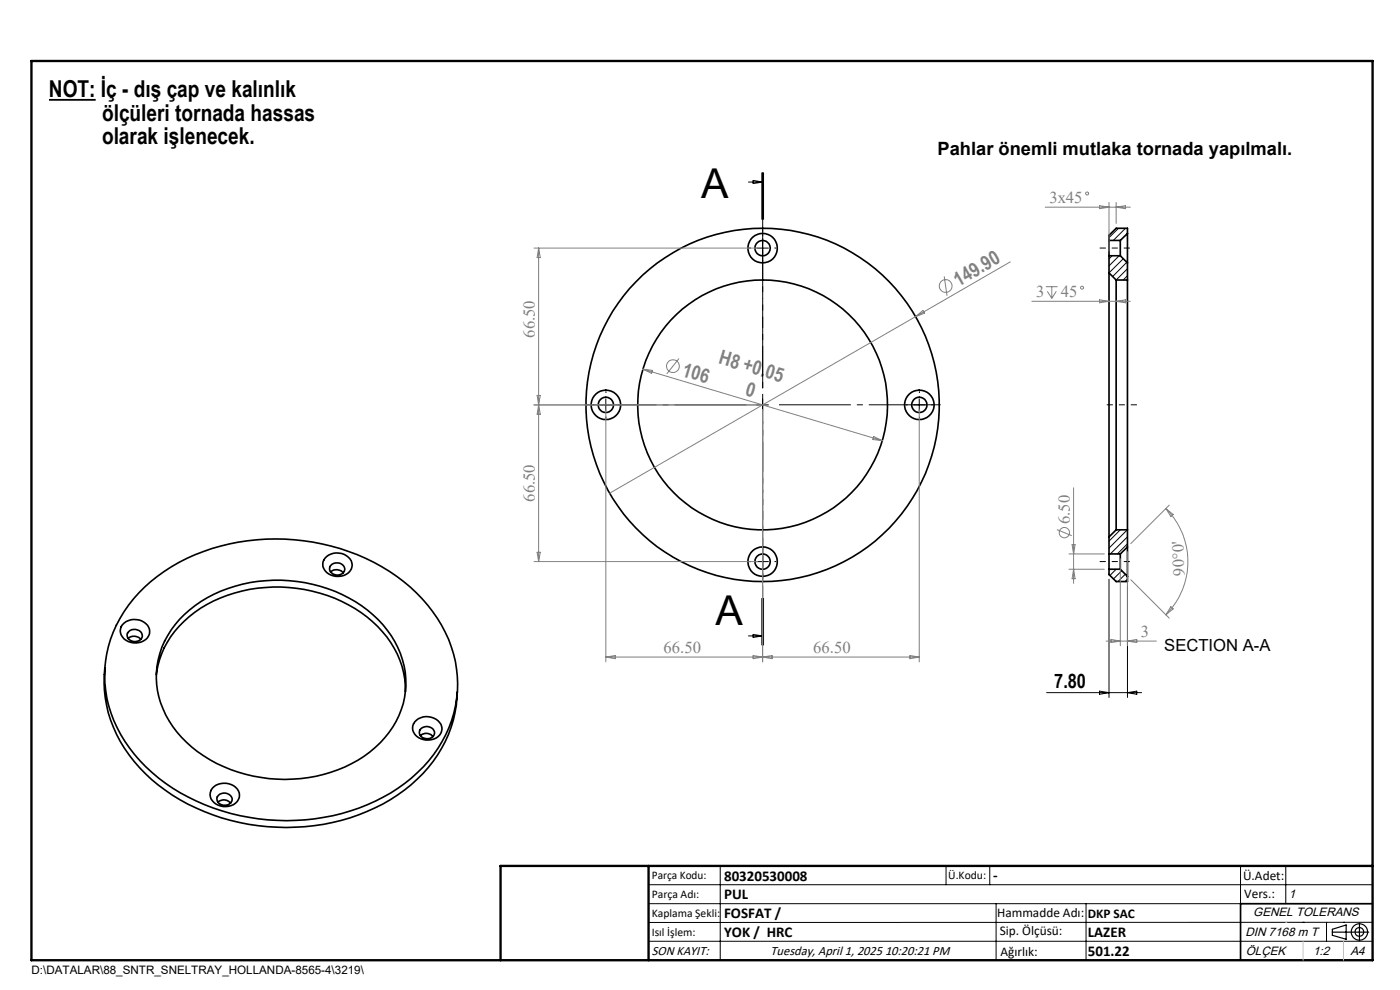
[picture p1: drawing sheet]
<svg xmlns="http://www.w3.org/2000/svg" width="297mm" height="210mm" viewBox="0 0 297 210" stroke-linecap="round" stroke-linejoin="round" font-family="sans-serif">
<g fill="none" stroke="#000" stroke-width=".35">
<path d="M235.3 51v3.2M235.3 57.9v56M235.3 54.2h2.4M235.3 51h2.4M235.3 54.2v3.7M235.3 57.9l1.5 1.5M236.8 59.4v53M236.8 59.4h2.4M237.7 51v3.2M237.7 54.2l1.5 1.6M239.2 59.4v53M239.2 49.5v6.3"/>
<path d="M239.2 49.5v-1.1h-2.4l-1.5 1.5v1.1M239.2 55.8v3.6M239.2 49.5l-1.5 1.5M68.9 118.4a3.4 3.4 0 0 1 5.7 1 2.54 2.54 0 0 1-2.7 2.9 2.85 2.85 0 0 1-3.4-3zM70.2 119.9a1.69 1.69 0 0 1 1.8-.5 1.69 1.69 0 0 1 1.1 1.5 1.65 1.65 0 0 1-1.7 1.1 1.65 1.65 0 0 1-1.5-1.5zM235.3 117.5v3.2M235.3 117.5h2.4M235.3 113.9v3.6M236.8 112.4l-1.5 1.5M236.8 112.4h2.4M237.7 117.5v3.2M239.2 116v6.3"/>
<path d="M239.2 112.4v3.6M239.2 116l-1.5 1.5M26.3 132.2a3.4 3.4 0 0 1 5.4 1.3 2.73 2.73 0 0 1-3.3 2.9 2.65 2.65 0 0 1-2.7-3.5zM27.2 135.4a1.87 1.87 0 0 1 2.7 .2M27.3 134a1.71 1.71 0 0 1 1.7-.4 1.71 1.71 0 0 1 1.2 1.4 1.67 1.67 0 0 1-1.8 1.1 1.67 1.67 0 0 1-1.4-1.5zM29.5 125.8a39.4 39.4 0 0 1 27-11.4 43.6 43.6 0 0 1 31.8 11.4 26.7 26.7 0 0 1 8.7 20.8 27.2 27.2 0 0 1-12.6 20.6 44.7 44.7 0 0 1-42.7 2.7 32.7 32.7 0 0 1-18.6-20.2 24.9 24.9 0 0 1 6.4-23.9zM39.1 130.3a29.7 29.7 0 0 1 24-6.9 28.3 28.3 0 0 1 19.9 11.5 17.7 17.7 0 0 1-3.4 23.7 29.9 29.9 0 0 1-24.2 6.3 27.6 27.6 0 0 1-19.5-12 17.6 17.6 0 0 1 3.2-22.6zM70.1 121.3a1.91 1.91 0 0 1 2.7 .2M235.3 120.7h2.4M235.3 120.7v1.2l1.5 1.5h2.4v-1.1M237.7 120.7l1.5 1.6M22.3 141.6a26.6 26.6 0 0 0 8.5 22.5 43.7 43.7 0 0 0 33.9 11.3 39.5 39.5 0 0 0 25-11.3 25.8 25.8 0 0 0 7.3-17.3"/>
<path d="M33.2 143.1a19.8 19.8 0 0 1 10.7-14.9 31.7 31.7 0 0 1 35.1 3.7 19.3 19.3 0 0 1 7 14.8M88 153.1a3.4 3.4 0 0 1 5.7 1 2.49 2.49 0 0 1-2.8 2.9 2.86 2.86 0 0 1-3.3-3zM89.2 156.1a1.83 1.83 0 0 1 2.7 .1M89.3 154.6a1.71 1.71 0 0 1 1.7-.4 1.71 1.71 0 0 1 1.2 1.4 1.66 1.66 0 0 1-1.8 1.1 1.66 1.66 0 0 1-1.4-1.5zM45.4 166.9a3.5 3.5 0 0 1 5.4 1.3 2.73 2.73 0 0 1-3.4 2.9 2.64 2.64 0 0 1-2.6-3.4zM46.2 170.2a1.83 1.83 0 0 1 2.7 .1M46.3 168.7a1.71 1.71 0 0 1 1.8-.4 1.71 1.71 0 0 1 1.1 1.4 1.68 1.68 0 0 1-1.7 1.1 1.68 1.68 0 0 1-1.5-1.4zM291.2 191.7h-28v12"/>
<circle cx="161.8" cy="52.6" r="3.1"/>
<circle cx="161.8" cy="52.6" r="1.63"/>
<circle cx="128.5" cy="85.9" r="1.63"/>
<circle cx="128.5" cy="85.9" r="3.1"/>
<circle cx="161.8" cy="85.9" r="26.5"/>
<circle cx="161.8" cy="85.9" r="37.5"/>
<circle cx="195" cy="85.9" r="1.62"/>
<circle cx="195" cy="85.9" r="3.1"/>
<circle cx="161.8" cy="119.1" r="3.1"/>
<circle cx="161.8" cy="119.1" r="1.63"/>
</g>
<g fill="none" stroke="#000" stroke-width=".21">
<path d="M158.8 38.6h3M159.8 38.3l2 .3-2 .3zM161.6 36.6v10zM161.8 36.6v10M162 36.6v10M160.5 52.6h2.5M161.8 51.4v2.5M235.9 54.2l-.6 .7M237.3 48.4l-2 2M237.4 54.2l-2.1 2.2M238.3 54.9l-3 3M238.8 48.4l-2.6 2.6"/>
<path d="M239 55.6l-3 3.1M239.2 57l-2.4 2.4M239.2 58.5l-.9 .9M127.3 85.9h2.5M128.5 84.6v2.5M160.5 85.9h2.5M161.8 84.6v2.5M193.8 85.9h2.5M195 84.6v2.5M160.5 119.1h2.5M161.8 117.9v2.5M237.7 112.4l-2.4 2.4"/>
<path d="M239.1 112.4l-3.8 3.9M239.2 113.9l-3.7 3.6M239.2 115.3l-2.2 2.2M158.8 134.9h3M159.8 134.6l2 .3-2 .3zM161.6 126.9v10M161.8 126.9v10M162 126.9v10M235.3 120.7h.1M235.3 122.9v25M236.8 120.7l-1.3 1.4M238 121.1l-1.8 1.7"/>
<path d="M238.7 121.8l-1.5 1.6M239.2 122.9l-.5 .5M239.2 124.3v23.6M222 146.9h20.2M233.3 146.6l2 .3-2 .4zM239.2 146.9l2-.3v.7zM137.6 187.7h153.6M137.6 191.7h153.6M137.6 199.7h153.6M152.8 183.7v20M200.7 183.7v4M210 183.7v4"/>
<path d="M211.3 191.7v12M230.4 191.7v12M263.2 183.7v20M272.8 183.7v8M276.4 195.6h.1M281.4 195.6v4.1M285 195.6h.1M291.2 195.6l-153.6 .1"/>
</g>
<g fill="none" stroke="#808080" stroke-width=".21">
<path d="M113.3 52.6h47.5M114.3 52.6v66.5M114.3 52.6l.3 2h-.7zM200.3 58.6l.6 4.2M214.3 55.6l-20.1 11.6M221.7 43.9h18.1M233.3 43.6l2 .3-2 .4zM235.3 42.9v10.4M236.8 43.9l2-.3v.7zM236.8 42.9v4.5M136.4 78.3l50.8 15.2M136.4 78.3l2 .3-.2 .6z"/>
<path d="M144 76.1l-2.5 3.2M194.2 67.2l-64.9 37.4M194.2 67.2l1.6-1.3 .3 .5zM218.9 63.9h20.9M221.9 60.8h2.5M222.2 61.8l.9 1.5M223.1 60.8v2.5M224.1 61.8l-1 1.5M233.3 63.6l2 .3-2 .3zM236.8 63.9l2-.3v.6zM113.3 85.9h47.5M113.9 83.9h.7l-.3 2z"/>
<path d="M114.3 85.9l.3 2h-.7zM128.5 86.9v53.5M161.8 86.9v53.5M185.3 92.6l1.9 .9-2-.3zM195 86.9v53.5M113.3 119.1h47.5M113.9 117.1h.7l-.3 2zM224.2 112.4l3.2 1.2M226.8 117.5h7.5M227.4 115.5h.7l-.3 2zM227.8 103.5v20.2M237.7 118.5v18.5"/>
<path d="M239.2 117v20M247.3 107.9a16 16 0 0 1 0 22.5M247.3 107.9l1.6 1.2-.5 .5zM248 107.2l-8.1 8.1M128.5 139.4h66.5M128.5 139.4l2-.3v.6zM159.8 139.1l2 .3-2 .3zM161.8 139.4l2-.3v.6zM193 139.1l2 .3-2 .3zM226.8 120.7h7.5M227.8 120.7l.3 2.1h-.7zM234.7 136h10.6"/>
<path d="M235.7 135.6l2 .4-2 .3zM239.2 136l2-.4v.7zM239.9 123l8.1 8.1M248.4 128.7l.5 .4-1.6 1.3z"/>
<circle cx="230.6" cy="41" r=".31"/>
<circle cx="142.8" cy="77.7" r="1.34"/>
<circle cx="200.6" cy="60.7" r="1.34"/>
<circle cx="229.6" cy="61" r=".32"/>
<circle cx="225.8" cy="113" r="1.09"/>
</g>
<path d="M10.4 21.2h9.9" fill="none" stroke="#000" stroke-width=".39"/>
<g fill="none" stroke="#000" stroke-width=".25">
<path d="M282.6 197.7h7.8M282.6 197.1l3-.9v3l-3-.8zM288.4 195.8v3.8M106.2 203.7h185"/>
<circle cx="288.4" cy="197.7" r="1.74"/>
<circle cx="288.4" cy="197.7" r=".93"/>
</g>
<path d="M239.7 52.6h-6.4M234.8 85.9h6.4M239.7 119.1h-6.4" fill="none" stroke="#000" stroke-width=".21" stroke-dasharray="15.2 1.3 1.3 1.3" stroke-dashoffset="13.9" stroke-linecap="butt"/>
<path d="M159.3 85.9h-36.2M161.8 83.4v-36.3M161.8 88.4v36.2M164.3 85.9h36.2" fill="none" stroke="#000" stroke-width=".21" stroke-dasharray="15.2 1.3 1.3 1.3" stroke-dashoffset="-1" stroke-linecap="butt"/>
<g fill="none" stroke="#000" stroke-width=".21" stroke-dasharray="15.2 1.3 1.3 1.3" stroke-linecap="butt">
<path d="M159.3 52.6h-.4M161.8 50.1v-.4M161.8 55.1v.4M164.3 52.6h.4M126 85.9h-.3M128.5 83.4v-.4M128.5 88.4v.3M131 85.9h.4M192.5 85.9h-.3M195 83.4v-.4M195 88.4v.3M197.5 85.9h.4"/>
<path d="M159.3 119.1h-.4M161.8 116.6v-.4M164.3 119.1h.4M161.8 121.6v.4"/>
</g>
<path d="M161.8 136.9v-100.3" fill="none" stroke="#000" stroke-width=".21" stroke-dasharray="6.3 1.3 1.3 1.3" stroke-dashoffset="3.8" stroke-linecap="butt"/>
<path d="M6.7 12.9h284.5v190.8h-284.5zM137.6 183.7v20M291.2 183.7h-185v20" fill="none" stroke="#000" stroke-width=".5"/>
<path d="M276.4 199.7v4M285 199.7v4" fill="none" stroke="#c0c0c0" stroke-width=".21"/>
<path d="M272.8 195.6h.1" fill="none" stroke="#c0c0c0" stroke-width=".25"/>
<g font-size="8.7">
<text x="148.8" y="42">A</text>
<text x="151.8" y="132.7">A</text>
</g>
<g font-size="4.9">
<text x="10.4" y="20.6">NOT: İç - dış çap ve kalınlık</text>
<text x="21.7" y="25.6">ölçüleri tornada hassas</text>
<text x="21.6" y="30.5">olarak işlenecek.</text>
</g>
<g font-size="4.2" fill="#808080">
<text x="203.3" y="60.8" transform="rotate(-30 203.3 60.8)">149.90</text>
<text x="152.3" y="77" transform="rotate(17 152.3 77)">H8 +0.05</text>
<text x="144.5" y="79.7" transform="rotate(17 144.5 79.7)">106</text>
<text x="157.9" y="83.7" transform="rotate(17 157.9 83.7)">0</text>
</g>
<text font-size="4.2" x="223.7" y="146">7.80</text>
<text font-size="3.9" x="198.9" y="32.8">Pahlar önemli mutlaka tornada yapılmalı.</text>
<g font-size="3.5" fill="#808080">
<text x="222.6" y="43.1">3x45</text>
<text x="219.8" y="63.1">3</text>
<text x="225.1" y="63.1">45</text>
<text x="113.5" y="71.6" transform="rotate(-90 113.5 71.6)">66.50</text>
<text x="113.5" y="106.4" transform="rotate(-90 113.5 106.4)">66.50</text>
<text x="226.9" y="111.2" transform="rotate(-90 226.9 111.2)">6.50</text>
<text x="251.3" y="122.1" transform="rotate(-92 251.3 122.1)">90°0'</text>
<text x="242" y="135.1">3</text>
<text x="140.8" y="138.5">66.50</text>
<text x="172.5" y="138.5">66.50</text>
</g>
<text font-size="3.5" x="247" y="138.2">SECTION A-A</text>
<g font-size="3.2">
<text x="153.6" y="190.8">PUL</text>
<text x="153.6" y="186.8">80320530008</text>
<text x="210.7" y="186.6">-</text>
<text x="153.6" y="194.8">FOSFAT /</text>
<text x="153.6" y="198.8">YOK / HRC</text>
<text x="230.8" y="198.7">LAZER</text>
<text x="230.8" y="202.8">501.22</text>
</g>
<g font-size="2.8">
<text x="263.7" y="186.7">Ü.Adet:</text>
<text x="263.9" y="190.5">Vers.:</text>
<text x="211.5" y="194.5">Hammadde Adı:</text>
<text x="230.8" y="194.7">DKP SAC</text>
<text x="138.3" y="202.6">SON KAYIT:</text>
<text x="163.5" y="202.6">Tuesday, April 1, 2025 10:20:21 PM</text>
<text x="212.1" y="198.4">Sip. Ölçüsü:</text>
<text x="212.2" y="202.7">Ağırlık:</text>
</g>
<g font-size="2.6">
<text x="273.4" y="190.4">1</text>
<text x="265.9" y="194.4">GENEL TOLERANS</text>
<text x="264.2" y="198.5">DIN 7168 m T</text>
<text x="264.3" y="202.6">ÖLÇEK</text>
<text x="278.5" y="202.6">1:2</text>
<text x="286.5" y="202.6">A4</text>
</g>
<g font-size="2.5">
<text x="138.3" y="186.4">Parça Kodu:</text>
<text x="138.3" y="190.5">Parça Adı:</text>
<text x="201.2" y="186.5">Ü.Kodu:</text>
<text x="138.3" y="194.5">Kaplama Şekli:</text>
<text x="138.3" y="198.6">Isıl İşlem:</text>
<text x="6.7" y="206.7">D:\DATALAR\88_SNTR_SNELTRAY_HOLLANDA-8565-4\3219\</text>
</g>
</svg>
